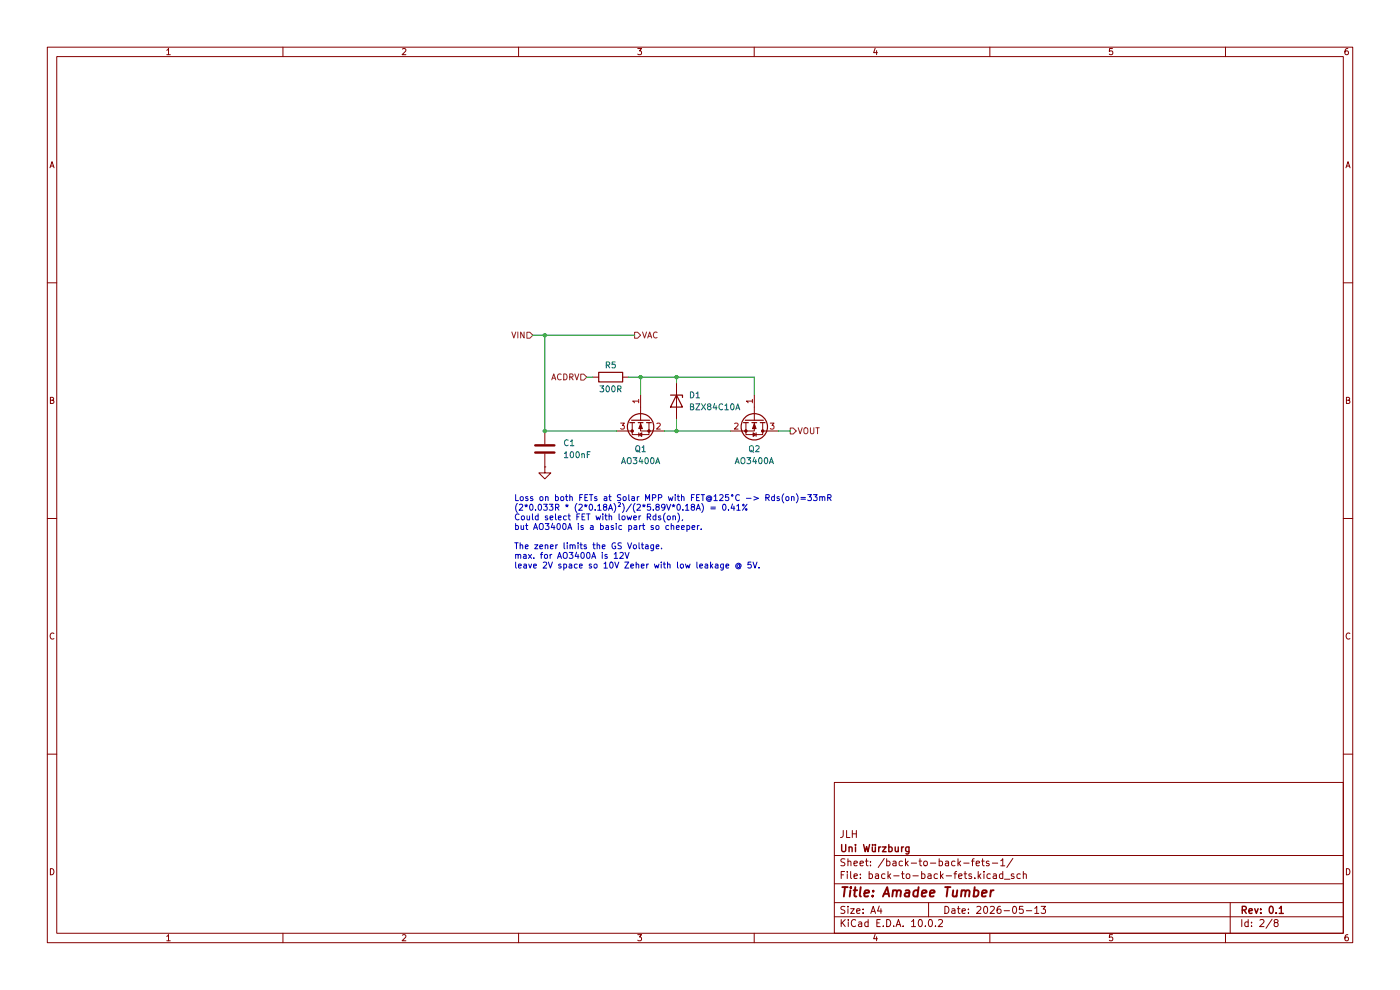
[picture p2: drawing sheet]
(kicad_sch
 (version 20260306)
 (generator "eeschema")
 (generator_version "10.0")
 (paper "A4")
 (title_block
  (title "Amadee Tumbler")
  (date "2026-05-13")
  (rev "0.1")
  (company "Uni Würzburg")
  (comment 1 "JLH"))
 (lib_symbols
  (symbol "Device:C"
   (pin_numbers (hide yes))
   (pin_names
    (offset 0.254)) (exclude_from_sim no) (in_bom yes) (on_board yes)
   (in_pos_files yes)
   (duplicate_pin_numbers_are_jumpers no)
   (property "Reference" "C" (at 0.635 2.54 0) (show_name no) (do_not_autoplace no) (effects (font (size 1.27 1.27)) (justify left)))
   (property "Value" "C" (at 0.635 -2.54 0) (show_name no) (do_not_autoplace no) (effects (font (size 1.27 1.27)) (justify left)))
   (property "Footprint" "" (at 0.9652 -3.81 0) (show_name no) (do_not_autoplace no) (hide yes) (effects (font (size 1.27 1.27))))
   (property "Datasheet" "" (at 0 0 0) (show_name no) (do_not_autoplace no) (hide yes) (effects (font (size 1.27 1.27))))
   (property "Description" "Unpolarized capacitor" (at 0 0 0) (show_name no) (do_not_autoplace no) (hide yes) (effects (font (size 1.27 1.27))))
   (symbol "C_0_1"
    (polyline (pts (xy -2.032 0.762) (xy 2.032 0.762)) (stroke (width 0.508) (type default)) (fill (type none)))
    (polyline (pts (xy -2.032 -0.762) (xy 2.032 -0.762)) (stroke (width 0.508) (type default)) (fill (type none))))
   (symbol "C_1_1"
    (pin passive line (at 0 3.81 270) (length 2.794) (name "" (effects (font (size 1.27 1.27)))) (number "1" (effects (font (size 1.27 1.27)))))
    (pin passive line (at 0 -3.81 90) (length 2.794) (name "" (effects (font (size 1.27 1.27)))) (number "2" (effects (font (size 1.27 1.27))))))
   (embedded_fonts no))
  (symbol "Device:R"
   (pin_numbers (hide yes))
   (pin_names
    (offset 0)) (exclude_from_sim no) (in_bom yes) (on_board yes)
   (in_pos_files yes)
   (duplicate_pin_numbers_are_jumpers no)
   (property "Reference" "R" (at 2.032 0 90) (show_name no) (do_not_autoplace no) (effects (font (size 1.27 1.27))))
   (property "Value" "R" (at 0 0 90) (show_name no) (do_not_autoplace no) (effects (font (size 1.27 1.27))))
   (property "Footprint" "" (at -1.778 0 90) (show_name no) (do_not_autoplace no) (hide yes) (effects (font (size 1.27 1.27))))
   (property "Datasheet" "" (at 0 0 0) (show_name no) (do_not_autoplace no) (hide yes) (effects (font (size 1.27 1.27))))
   (property "Description" "Resistor" (at 0 0 0) (show_name no) (do_not_autoplace no) (hide yes) (effects (font (size 1.27 1.27))))
   (symbol "R_0_1"
    (rectangle (start -1.016 -2.54) (end 1.016 2.54) (stroke (width 0.254) (type default)) (fill (type none))))
   (symbol "R_1_1"
    (pin passive line (at 0 3.81 270) (length 1.27) (name "" (effects (font (size 1.27 1.27)))) (number "1" (effects (font (size 1.27 1.27)))))
    (pin passive line (at 0 -3.81 90) (length 1.27) (name "" (effects (font (size 1.27 1.27)))) (number "2" (effects (font (size 1.27 1.27))))))
   (embedded_fonts no))
  (symbol "Diode:BZX84Cxx"
   (pin_numbers (hide yes))
   (pin_names (hide yes)) (exclude_from_sim no) (in_bom yes) (on_board yes)
   (in_pos_files yes)
   (duplicate_pin_numbers_are_jumpers no)
   (property "Reference" "D" (at 0 3.81 0) (show_name no) (do_not_autoplace no) (effects (font (size 1.27 1.27))))
   (property "Value" "BZX84Cxx" (at 0 -3.81 0) (show_name no) (do_not_autoplace no) (effects (font (size 1.27 1.27))))
   (property "Footprint" "Package_TO_SOT_SMD:SOT-23" (at 0 0 0) (show_name no) (do_not_autoplace no) (hide yes) (effects (font (size 1.27 1.27))))
   (property "Datasheet" "https://diotec.com/tl_files/diotec/files/pdf/datasheets/bzx84c2v4.pdf" (at 0 0 0) (show_name no) (do_not_autoplace no) (hide yes) (effects (font (size 1.27 1.27))))
   (property "Description" "300mW Zener Diode, SOT-23" (at 0 0 0) (show_name no) (do_not_autoplace no) (hide yes) (effects (font (size 1.27 1.27))))
   (symbol "BZX84Cxx_0_1"
    (polyline (pts (xy -1.27 -1.27) (xy -1.27 1.27) (xy -0.762 1.27)) (stroke (width 0.254) (type default)) (fill (type none)))
    (polyline (pts (xy 1.27 0) (xy -1.27 0)) (stroke (width 0) (type default)) (fill (type none)))
    (polyline (pts (xy 1.27 -1.27) (xy 1.27 1.27) (xy -1.27 0) (xy 1.27 -1.27)) (stroke (width 0.254) (type default)) (fill (type none))))
   (symbol "BZX84Cxx_1_1"
    (pin passive line (at 3.81 0 180) (length 2.54) (name "A" (effects (font (size 1.27 1.27)))) (number "1" (effects (font (size 1.27 1.27)))))
    (pin no_connect line (at 1.27 0 180) (length 2.54) (hide yes) (name "NC" (effects (font (size 1.27 1.27)))) (number "2" (effects (font (size 1.27 1.27)))))
    (pin passive line (at -3.81 0 0) (length 2.54) (name "K" (effects (font (size 1.27 1.27)))) (number "3" (effects (font (size 1.27 1.27))))))
   (embedded_fonts no))
  (symbol "Transistor_FET:AO3400A"
   (pin_names
    (offset 0) (hide yes)) (exclude_from_sim no) (in_bom yes) (on_board yes)
   (in_pos_files yes)
   (duplicate_pin_numbers_are_jumpers no)
   (property "Reference" "Q" (at 5.08 1.905 0) (show_name no) (do_not_autoplace no) (effects (font (size 1.27 1.27)) (justify left)))
   (property "Value" "AO3400A" (at 5.08 0 0) (show_name no) (do_not_autoplace no) (effects (font (size 1.27 1.27)) (justify left)))
   (property "Footprint" "Package_TO_SOT_SMD:SOT-23" (at 5.08 -1.905 0) (show_name no) (do_not_autoplace no) (hide yes) (effects (font (size 1.27 1.27)
    (italic yes)) (justify left)))
   (property "Datasheet" "http://www.aosmd.com/pdfs/datasheet/AO3400A.pdf" (at 5.08 -3.81 0) (show_name no) (do_not_autoplace no) (hide yes) (effects (font (size 1.27 1.27)) (justify left)))
   (property "Description" "30V Vds, 5.7A Id, N-Channel MOSFET, SOT-23" (at 0 0 0) (show_name no) (do_not_autoplace no) (hide yes) (effects (font (size 1.27 1.27))))
   (symbol "AO3400A_0_1"
    (polyline (pts (xy 0.254 1.905) (xy 0.254 -1.905)) (stroke (width 0.254) (type default)) (fill (type none)))
    (polyline (pts (xy 0.254 0) (xy -2.54 0)) (stroke (width 0) (type default)) (fill (type none)))
    (polyline (pts (xy 0.762 2.286) (xy 0.762 1.27)) (stroke (width 0.254) (type default)) (fill (type none)))
    (polyline (pts (xy 0.762 0.508) (xy 0.762 -0.508)) (stroke (width 0.254) (type default)) (fill (type none)))
    (polyline (pts (xy 0.762 -1.27) (xy 0.762 -2.286)) (stroke (width 0.254) (type default)) (fill (type none)))
    (polyline (pts (xy 0.762 -1.778) (xy 3.302 -1.778) (xy 3.302 1.778) (xy 0.762 1.778)) (stroke (width 0) (type default)) (fill (type none)))
    (polyline (pts (xy 1.016 0) (xy 2.032 0.381) (xy 2.032 -0.381) (xy 1.016 0)) (stroke (width 0) (type default)) (fill (type outline)))
    (circle (center 1.651 0) (radius 2.794) (stroke (width 0.254) (type default)) (fill (type none)))
    (polyline (pts (xy 2.54 2.54) (xy 2.54 1.778)) (stroke (width 0) (type default)) (fill (type none)))
    (circle (center 2.54 1.778) (radius 0.254) (stroke (width 0) (type default)) (fill (type outline)))
    (circle (center 2.54 -1.778) (radius 0.254) (stroke (width 0) (type default)) (fill (type outline)))
    (polyline (pts (xy 2.54 -2.54) (xy 2.54 0) (xy 0.762 0)) (stroke (width 0) (type default)) (fill (type none)))
    (polyline (pts (xy 2.921 0.381) (xy 3.683 0.381)) (stroke (width 0) (type default)) (fill (type none)))
    (polyline (pts (xy 3.302 0.381) (xy 2.921 -0.254) (xy 3.683 -0.254) (xy 3.302 0.381)) (stroke (width 0) (type default)) (fill (type none))))
   (symbol "AO3400A_1_1"
    (pin input line (at -5.08 0 0) (length 2.54) (name "G" (effects (font (size 1.27 1.27)))) (number "1" (effects (font (size 1.27 1.27)))))
    (pin passive line (at 2.54 -5.08 90) (length 2.54) (name "S" (effects (font (size 1.27 1.27)))) (number "2" (effects (font (size 1.27 1.27)))))
    (pin passive line (at 2.54 5.08 270) (length 2.54) (name "D" (effects (font (size 1.27 1.27)))) (number "3" (effects (font (size 1.27 1.27))))))
   (embedded_fonts no))
  (symbol "power:GND"
   (power global)
   (pin_numbers (hide yes))
   (pin_names
    (offset 0) (hide yes)) (exclude_from_sim no) (in_bom yes) (on_board yes)
   (in_pos_files yes)
   (duplicate_pin_numbers_are_jumpers no)
   (property "Reference" "#PWR" (at 0 -6.35 0) (show_name no) (do_not_autoplace no) (hide yes) (effects (font (size 1.27 1.27))))
   (property "Value" "GND" (at 0 -3.81 0) (show_name no) (do_not_autoplace no) (effects (font (size 1.27 1.27))))
   (property "Footprint" "" (at 0 0 0) (show_name no) (do_not_autoplace no) (hide yes) (effects (font (size 1.27 1.27))))
   (property "Datasheet" "" (at 0 0 0) (show_name no) (do_not_autoplace no) (hide yes) (effects (font (size 1.27 1.27))))
   (property "Description" "Power symbol creates a global label with name \"GND\" , ground" (at 0 0 0) (show_name no) (do_not_autoplace no) (hide yes) (effects (font (size 1.27 1.27))))
   (symbol "GND_0_1"
    (polyline (pts (xy 0 0) (xy 0 -1.27) (xy 1.27 -1.27) (xy 0 -2.54) (xy -1.27 -1.27) (xy 0 -1.27)) (stroke (width 0) (type default)) (fill (type none))))
   (symbol "GND_1_1"
    (pin power_in line (at 0 0 270) (length 0) (name "" (effects (font (size 1.27 1.27)))) (number "1" (effects (font (size 1.27 1.27))))))
   (embedded_fonts no)))
 (text "Loss on both FETs at Solar MPP with FET@125°C -> Rds(on)=33mR\n(2*0.033R * (2*0.18A)²)/(2*5.89V*0.18A) = 0.41%\nCould select FET with lower Rds(on),\nbut AO3400A is a basic part so cheeper.\n\nThe zener limits the GS Voltage.\nmax. for AO3400A is 12V\nleave 2V space so 10V Zeher with low leakage @ 5V."
  (exclude_from_sim no)
  (at 108.966 113.03 0)
  (effects (font (size 1.27 1.27)) (justify left)))
 (junction
  (at 143.51 91.44)
  (diameter 0)
  (color 0 0 0 0))
 (junction
  (at 115.57 71.12)
  (diameter 0)
  (color 0 0 0 0))
 (junction
  (at 135.89 80.01)
  (diameter 0)
  (color 0 0 0 0))
 (junction
  (at 143.51 80.01)
  (diameter 0)
  (color 0 0 0 0))
 (junction
  (at 115.57 91.44)
  (diameter 0)
  (color 0 0 0 0))
 (wire
  (pts (xy 143.51 80.01) (xy 143.51 81.28))
  (stroke (width 0) (type default)))
 (wire
  (pts (xy 115.57 91.44) (xy 130.81 91.44))
  (stroke (width 0) (type default)))
 (wire
  (pts (xy 165.1 91.44) (xy 167.64 91.44))
  (stroke (width 0) (type default)))
 (wire
  (pts (xy 133.35 80.01) (xy 135.89 80.01))
  (stroke (width 0) (type default)))
 (wire
  (pts (xy 125.73 80.01) (xy 124.46 80.01))
  (stroke (width 0) (type default)))
 (wire
  (pts (xy 135.89 83.82) (xy 135.89 80.01))
  (stroke (width 0) (type default)))
 (wire
  (pts (xy 140.97 91.44) (xy 143.51 91.44))
  (stroke (width 0) (type default)))
 (wire
  (pts (xy 115.57 71.12) (xy 115.57 91.44))
  (stroke (width 0) (type default)))
 (wire
  (pts (xy 143.51 88.9) (xy 143.51 91.44))
  (stroke (width 0) (type default)))
 (wire
  (pts (xy 113.03 71.12) (xy 115.57 71.12))
  (stroke (width 0) (type default)))
 (wire
  (pts (xy 135.89 80.01) (xy 143.51 80.01))
  (stroke (width 0) (type default)))
 (wire
  (pts (xy 160.02 80.01) (xy 160.02 83.82))
  (stroke (width 0) (type default)))
 (wire
  (pts (xy 160.02 80.01) (xy 143.51 80.01))
  (stroke (width 0) (type default)))
 (wire
  (pts (xy 115.57 71.12) (xy 134.62 71.12))
  (stroke (width 0) (type default)))
 (wire
  (pts (xy 143.51 91.44) (xy 154.94 91.44))
  (stroke (width 0) (type default)))
 (hierarchical_label "VIN"
  (shape input)
  (at 113.03 71.12 180)
  (effects (font (size 1.27 1.27)) (justify right)))
 (hierarchical_label "ACDRV"
  (shape input)
  (at 124.46 80.01 180)
  (effects (font (size 1.27 1.27)) (justify right)))
 (hierarchical_label "VOUT"
  (shape output)
  (at 167.64 91.44 0)
  (effects (font (size 1.27 1.27)) (justify left)))
 (hierarchical_label "VAC"
  (shape output)
  (at 134.62 71.12 0)
  (effects (font (size 1.27 1.27)) (justify left)))
 (symbol
  (lib_id "Diode:BZX84Cxx")
  (at 143.51 85.09 270)
  (unit 1)
  (body_style 1)
  (exclude_from_sim no)
  (in_bom yes)
  (on_board yes)
  (in_pos_files yes)
  (dnp no)
  (fields_autoplaced yes)
  (property "Reference" "D1" (at 146.05 83.8199 90) (show_name no) (do_not_autoplace no) (effects (font (size 1.27 1.27)) (justify left)))
  (property "Value" "BZX84C10A" (at 146.05 86.3599 90) (show_name no) (do_not_autoplace no) (effects (font (size 1.27 1.27)) (justify left)))
  (property "Footprint" "Package_TO_SOT_SMD:SOT-23" (at 143.51 85.09 0) (hide yes) (show_name no) (do_not_autoplace no) (effects (font (size 1.27 1.27))))
  (property "Datasheet" "https://diotec.com/tl_files/diotec/files/pdf/datasheets/bzx84c2v4.pdf" (at 143.51 85.09 0) (hide yes) (show_name no) (do_not_autoplace no) (effects (font (size 1.27 1.27))))
  (property "Description" "300mW Zener Diode, SOT-23" (at 143.51 85.09 0) (hide yes) (show_name no) (do_not_autoplace no) (effects (font (size 1.27 1.27))))
  (property "LCSC" "C5155278" (at 143.51 85.09 90) (hide yes) (show_name no) (do_not_autoplace no) (effects (font (size 1.27 1.27))))
  (pin "2")
  (pin "1")
  (pin "3")
  (instances (project "Amadee" (path "" (reference "D1") (unit 1)) (path "" (reference "D2") (unit 1)))))
 (symbol
  (lib_id "power:GND")
  (at 115.57 99.06 0)
  (unit 1)
  (body_style 1)
  (exclude_from_sim no)
  (in_bom yes)
  (on_board yes)
  (in_pos_files yes)
  (dnp no)
  (fields_autoplaced yes)
  (property "Reference" "#PWR013" (at 115.57 105.41 0) (hide yes) (show_name no) (do_not_autoplace no) (effects (font (size 1.27 1.27))))
  (property "Value" "GND" (at 115.57 104.14 0) (hide yes) (show_name no) (do_not_autoplace no) (effects (font (size 1.27 1.27))))
  (property "Footprint" "" (at 115.57 99.06 0) (hide yes) (show_name no) (do_not_autoplace no) (effects (font (size 1.27 1.27))))
  (property "Datasheet" "" (at 115.57 99.06 0) (hide yes) (show_name no) (do_not_autoplace no) (effects (font (size 1.27 1.27))))
  (property "Description" "Power symbol creates a global label with name \"GND\" , ground" (at 115.57 99.06 0) (hide yes) (show_name no) (do_not_autoplace no) (effects (font (size 1.27 1.27))))
  (pin "1")
  (instances (project "Amadee" (path "" (reference "#PWR013") (unit 1)) (path "" (reference "#PWR014") (unit 1)))))
 (symbol
  (lib_id "Device:C")
  (at 115.57 95.25 0)
  (unit 1)
  (body_style 1)
  (exclude_from_sim no)
  (in_bom yes)
  (on_board yes)
  (in_pos_files yes)
  (dnp no)
  (fields_autoplaced yes)
  (property "Reference" "C1" (at 119.38 93.9799 0) (show_name no) (do_not_autoplace no) (effects (font (size 1.27 1.27)) (justify left)))
  (property "Value" "100nF" (at 119.38 96.5199 0) (show_name no) (do_not_autoplace no) (effects (font (size 1.27 1.27)) (justify left)))
  (property "Footprint" "Capacitor_SMD:C_0402_1005Metric_Pad0.74x0.62mm_HandSolder" (at 116.5352 99.06 0) (hide yes) (show_name no) (do_not_autoplace no) (effects (font (size 1.27 1.27))))
  (property "Datasheet" "" (at 115.57 95.25 0) (hide yes) (show_name no) (do_not_autoplace no) (effects (font (size 1.27 1.27))))
  (property "Description" "Unpolarized capacitor" (at 115.57 95.25 0) (hide yes) (show_name no) (do_not_autoplace no) (effects (font (size 1.27 1.27))))
  (pin "2")
  (pin "1")
  (instances (project "Amadee" (path "" (reference "C1") (unit 1)) (path "" (reference "C2") (unit 1)))))
 (symbol
  (lib_id "Transistor_FET:AO3400A")
  (at 160.02 88.9 270)
  (unit 1)
  (body_style 1)
  (exclude_from_sim no)
  (in_bom yes)
  (on_board yes)
  (in_pos_files yes)
  (dnp no)
  (fields_autoplaced yes)
  (property "Reference" "Q2" (at 160.02 95.25 90) (show_name no) (do_not_autoplace no) (effects (font (size 1.27 1.27))))
  (property "Value" "AO3400A" (at 160.02 97.79 90) (show_name no) (do_not_autoplace no) (effects (font (size 1.27 1.27))))
  (property "Footprint" "Package_TO_SOT_SMD:SOT-23" (at 158.115 93.98 0) (hide yes) (show_name no) (do_not_autoplace no) (effects (font (size 1.27 1.27)
    (italic yes)) (justify left)))
  (property "Datasheet" "http://www.aosmd.com/pdfs/datasheet/AO3400A.pdf" (at 156.21 93.98 0) (hide yes) (show_name no) (do_not_autoplace no) (effects (font (size 1.27 1.27)) (justify left)))
  (property "Description" "30V Vds, 5.7A Id, N-Channel MOSFET, SOT-23" (at 160.02 88.9 0) (hide yes) (show_name no) (do_not_autoplace no) (effects (font (size 1.27 1.27))))
  (property "LCSC" "C20917" (at 160.02 88.9 0) (hide yes) (show_name no) (do_not_autoplace no) (effects (font (size 1.27 1.27))))
  (pin "3")
  (pin "2")
  (pin "1")
  (instances (project "Amadee" (path "" (reference "Q2") (unit 1)) (path "" (reference "Q4") (unit 1)))))
 (symbol
  (lib_id "Transistor_FET:AO3400A")
  (at 135.89 88.9 90)
  (mirror x)
  (unit 1)
  (body_style 1)
  (exclude_from_sim no)
  (in_bom yes)
  (on_board yes)
  (in_pos_files yes)
  (dnp no)
  (property "Reference" "Q1" (at 135.89 95.25 90) (show_name no) (do_not_autoplace no) (effects (font (size 1.27 1.27))))
  (property "Value" "AO3400A" (at 135.89 97.79 90) (show_name no) (do_not_autoplace no) (effects (font (size 1.27 1.27))))
  (property "Footprint" "Package_TO_SOT_SMD:SOT-23" (at 137.795 93.98 0) (hide yes) (show_name no) (do_not_autoplace no) (effects (font (size 1.27 1.27)
    (italic yes)) (justify left)))
  (property "Datasheet" "http://www.aosmd.com/pdfs/datasheet/AO3400A.pdf" (at 139.7 93.98 0) (hide yes) (show_name no) (do_not_autoplace no) (effects (font (size 1.27 1.27)) (justify left)))
  (property "Description" "30V Vds, 5.7A Id, N-Channel MOSFET, SOT-23" (at 135.89 88.9 0) (hide yes) (show_name no) (do_not_autoplace no) (effects (font (size 1.27 1.27))))
  (property "LCSC" "C20917" (at 135.89 88.9 0) (hide yes) (show_name no) (do_not_autoplace no) (effects (font (size 1.27 1.27))))
  (pin "3")
  (pin "2")
  (pin "1")
  (instances (project "Amadee" (path "" (reference "Q1") (unit 1)) (path "" (reference "Q3") (unit 1)))))
 (symbol
  (lib_id "Device:R")
  (at 129.54 80.01 270)
  (unit 1)
  (body_style 1)
  (exclude_from_sim no)
  (in_bom yes)
  (on_board yes)
  (in_pos_files yes)
  (dnp no)
  (property "Reference" "R5" (at 129.54 77.47 90) (show_name no) (do_not_autoplace no) (effects (font (size 1.27 1.27))))
  (property "Value" "300R" (at 129.54 82.55 90) (show_name no) (do_not_autoplace no) (effects (font (size 1.27 1.27))))
  (property "Footprint" "Resistor_SMD:R_0402_1005Metric_Pad0.72x0.64mm_HandSolder" (at 129.54 78.232 90) (hide yes) (show_name no) (do_not_autoplace no) (effects (font (size 1.27 1.27))))
  (property "Datasheet" "" (at 129.54 80.01 0) (hide yes) (show_name no) (do_not_autoplace no) (effects (font (size 1.27 1.27))))
  (property "Description" "Resistor" (at 129.54 80.01 0) (hide yes) (show_name no) (do_not_autoplace no) (effects (font (size 1.27 1.27))))
  (pin "2")
  (pin "1")
  (instances (project "Amadee" (path "" (reference "R5") (unit 1)) (path "" (reference "R6") (unit 1))))))
